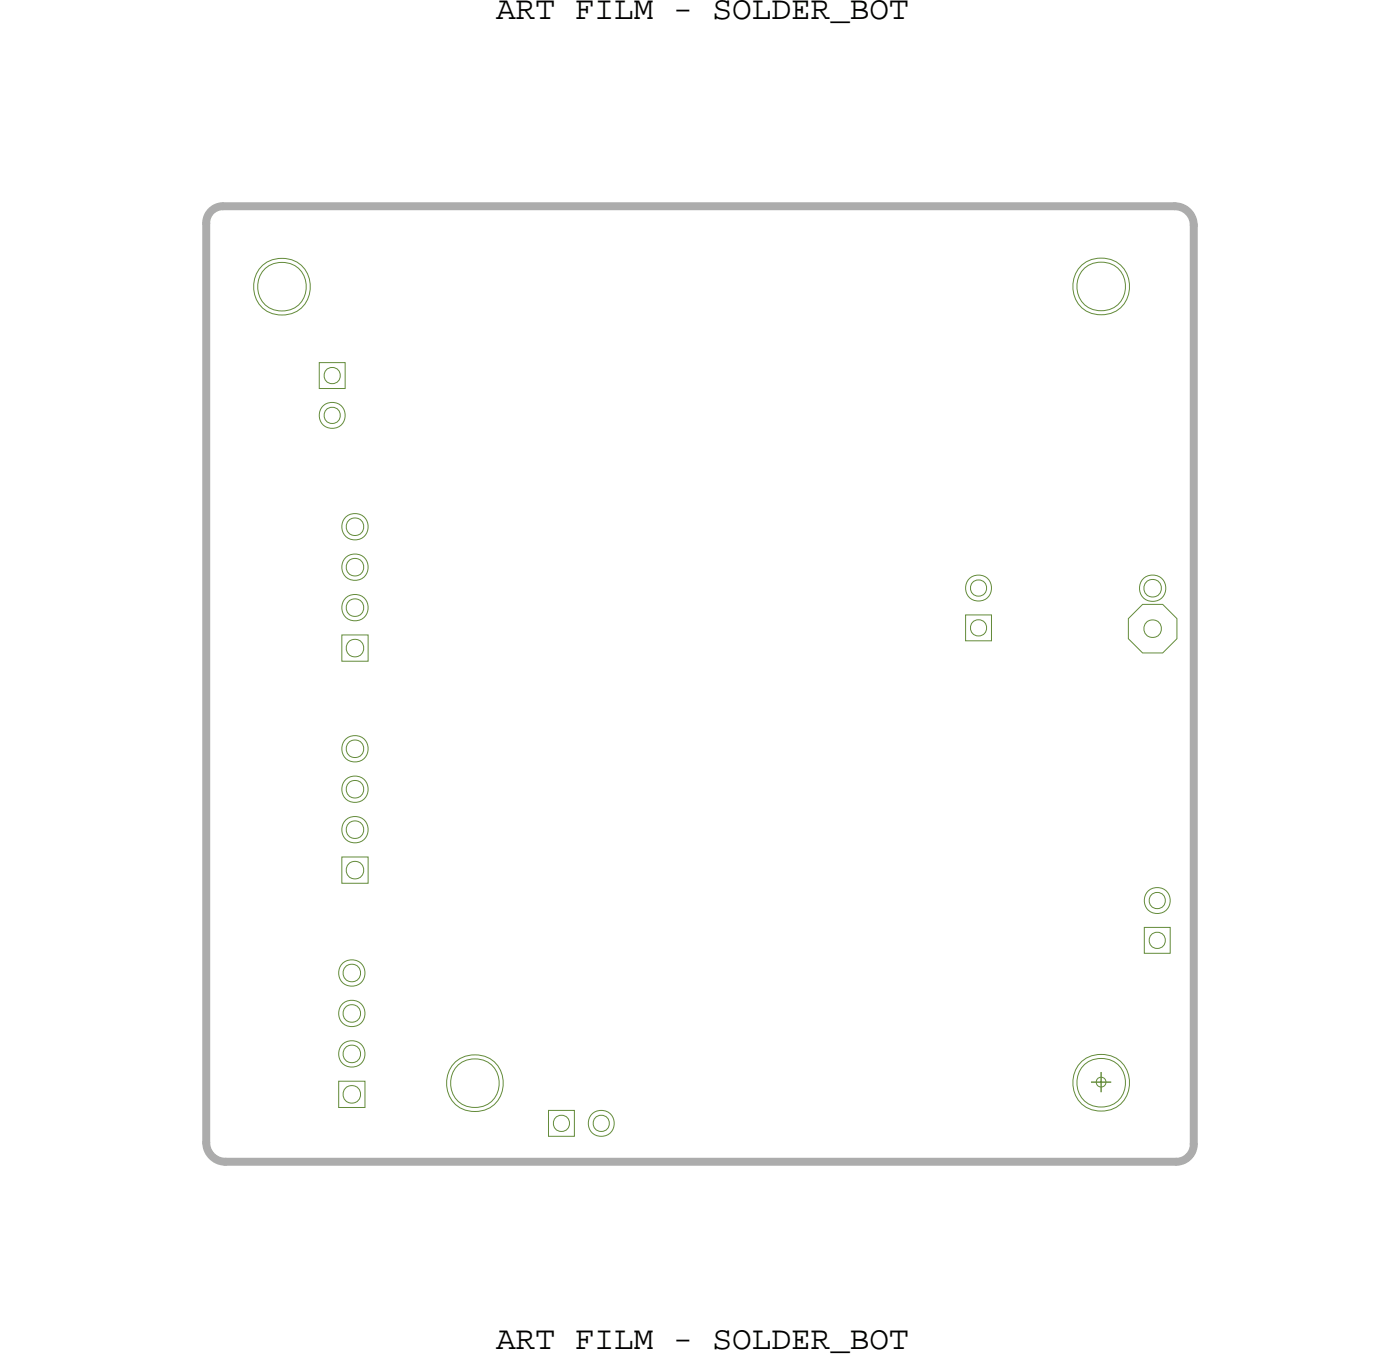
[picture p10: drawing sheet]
<svg xmlns="http://www.w3.org/2000/svg" width="88mm" height="86mm" viewBox="0 0 88 86" stroke-linecap="round" stroke-linejoin="round" font-family="sans-serif">
<!-- layer: Board Outline -->
<path d="M12.9 14v57.7zM14 12.9h59.8zM14 13a1.05 1.05 0 0 0-1.1 1M73.8 13a1.19 1.19 0 0 1 1.2 1.1M75 14.1v57.7zM12.9 71.7a1.2 1.2 0 0 0 1.3 1.2M14.2 72.9h59.7zM75 71.8a1.1 1.1 0 0 1-1.1 1.1" fill="none" stroke="#acacac" stroke-width=".5"/>
<path d="M13.3 13.2l.3-.2h.4h60a1 1 0 0 1 1 1v58a1 1 0 0 1-1 1h-60a1 1 0 0 1-1-1v-58v-.4z" fill="none" stroke="#acacac" stroke-width=".06"/>
<!-- layer: Nets -->
<g fill="none" stroke="#638b3a" stroke-width=".06">
<path d="M20 22.8h1.7v1.6h-1.7zM21.5 39.9h1.6v1.6h-1.6zM60.6 38.6h1.7v1.6h-1.7zM21.5 53.8h1.6v1.7h-1.6zM71.9 58.2h1.6v1.7h-1.6zM21.3 67.9h1.6v1.6h-1.6zM34.4 69.7h1.7v1.6h-1.7z"/>
<circle cx="17.7" cy="18" r="1.54"/>
<circle cx="17.7" cy="18" r="1.79"/>
<circle cx="69.1" cy="18" r="1.54"/>
<circle cx="69.1" cy="18" r="1.79"/>
<circle cx="20.9" cy="23.6" r=".51"/>
<circle cx="20.9" cy="26.1" r=".51"/>
<circle cx="20.9" cy="26.1" r=".82"/>
<circle cx="22.3" cy="38.2" r=".55"/>
<circle cx="22.3" cy="35.6" r=".55"/>
<circle cx="22.3" cy="33.1" r=".55"/>
<circle cx="22.3" cy="35.6" r=".83"/>
<circle cx="22.3" cy="38.2" r=".83"/>
<circle cx="22.3" cy="33.1" r=".83"/>
<circle cx="61.4" cy="39.4" r=".51"/>
<circle cx="61.4" cy="36.9" r=".51"/>
<circle cx="61.4" cy="36.9" r=".82"/>
<circle cx="72.4" cy="39.5" r=".55"/>
<circle cx="72.4" cy="36.9" r=".55"/>
<circle cx="72.4" cy="36.9" r=".83"/>
<circle cx="72.4" cy="39.5" r="1.65"/>
<circle cx="22.3" cy="40.7" r=".55"/>
<circle cx="22.3" cy="54.6" r=".55"/>
<circle cx="22.3" cy="52.1" r=".55"/>
<circle cx="22.3" cy="47" r=".55"/>
<circle cx="22.3" cy="49.6" r=".55"/>
<circle cx="22.3" cy="49.6" r=".83"/>
<circle cx="22.3" cy="52.1" r=".83"/>
<circle cx="22.3" cy="47" r=".83"/>
<circle cx="72.7" cy="59" r=".51"/>
<circle cx="72.7" cy="56.5" r=".51"/>
<circle cx="72.7" cy="56.6" r=".82"/>
<circle cx="22.1" cy="63.6" r=".55"/>
<circle cx="22.1" cy="61.1" r=".55"/>
<circle cx="22.1" cy="68.7" r=".55"/>
<circle cx="22.1" cy="66.2" r=".55"/>
<circle cx="22.1" cy="66.2" r=".83"/>
<circle cx="22.1" cy="63.6" r=".83"/>
<circle cx="22.1" cy="61.1" r=".83"/>
<circle cx="29.8" cy="68" r="1.54"/>
<circle cx="29.8" cy="68" r="1.79"/>
<circle cx="35.3" cy="70.5" r=".51"/>
<circle cx="37.8" cy="70.5" r=".51"/>
<circle cx="37.8" cy="70.5" r=".82"/>
<circle cx="69.1" cy="68" r="1.79"/>
<circle cx="69.1" cy="68" r="1.54"/>
</g>
<!-- layer: Drawing Origin -->
<path d="M68.9 67.7l.2-.1 .3 .1v.2v.3l-.3 .1-.2-.1-.1-.3z" fill="none" stroke="#638b3a" stroke-width=".06"/>
<path d="M68.5 67.9h1.3M69.1 67.3v1.3" fill="none" stroke="#638b3a" stroke-width=".09"/>
<g font-size="2.1">
<text x="31.2" y="1.2">ART FILM - SOLDER_BOT</text>
<text x="31.2" y="84.7">ART FILM - SOLDER_BOT</text>
</g>
</svg>
